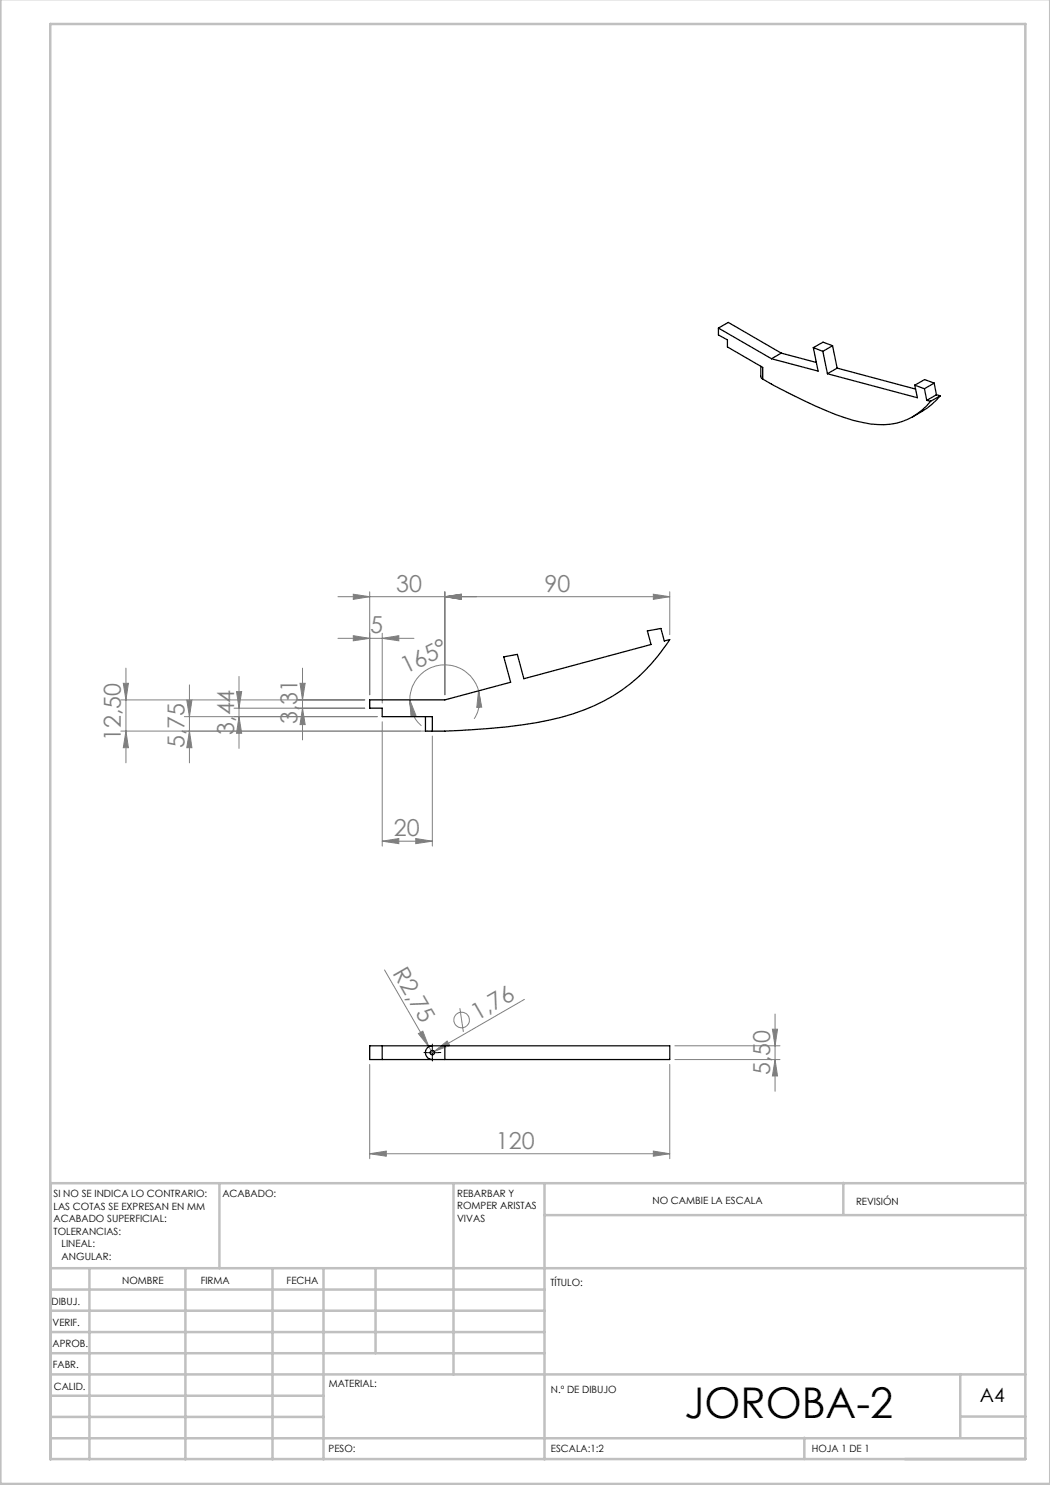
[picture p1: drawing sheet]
<svg xmlns="http://www.w3.org/2000/svg" width="210mm" height="297mm" viewBox="0 0 210 297" stroke-linecap="round" stroke-linejoin="round" font-family="sans-serif">
<g fill="none" stroke="#808080" stroke-width=".2">
<path d="M67.6 119.3h66.3M70.7 118.8l3.2 .5-3.2 .6zM73.9 118.4v20.6M89 119.3l3.3-.5v1.1zM89 118.4v20.6M130.7 118.8l3.2 .5-3.2 .6zM133.9 118.4v8.5M24.2 140h48.8M24.7 136.7h1l-.5 3.3zM25.2 133.6v19M37.9 137v15.6M47.3 138.3h1l-.5 3.3z"/>
<path d="M47.8 135.3v14.4M60 136.7h1l-.5 3.3zM60.5 133.6v14.4M67.6 127.7h15.2M70.7 127.1l3.2 .6-3.2 .5zM76.4 127.7l3.4-.6v1.1zM76.4 126.6v14M82 140l1.2 3.1-1 .2zM82 140a7 7 0 0 0 2.3 5.2M95.7 138.1l.6 3.3-.9 .1zM95.7 138.1a7 7 0 0 0-7.7-5.1 7 7 0 0 0-6 7M95.7 138.1a7 7 0 0 1-.9 5.7"/>
<path d="M24.2 146.2h61.2M25.2 146.2l.5 3.3h-1zM36.9 143.3h38.6M37.4 140h1l-.5 3.3zM37.9 146.2l.5 3.3h-1zM46.8 141.6h26.2M47.8 143.3l.5 3.3h-1zM60.5 141.6l.5 3.3h-1zM76.4 144.4v24.8M86.5 147.2v22M76.4 168.2l3.4-.5v1zM76.4 168.2h10.1"/>
<path d="M83.1 167.7l3.4 .5-3.4 .5zM76.9 194l8.9 15.3M104.9 199.9l-18 10.4M73.9 212.9v18.8M83.7 206.7l.9-.5 1.2 3.1zM85.8 209.3l.7 1.2M86.9 210.3l2.5-2.1 .6 .9zM86.9 210.3l-.8 .4M92 201.6l.7 4.8M133.9 212.9v18.8M135 209.2h21M135 211.9h21"/>
<path d="M154.5 205.8h1l-.5 3.4zM155 202.8v15.5M155 211.9l.5 3.3h-1zM73.9 230.7l3.4-.5v1zM73.9 230.7h60M130.7 230.2l3.2 .5-3.2 .5z"/>
<circle cx="92.3" cy="204" r="1.55"/>
</g>
<path d="M85.2 210.5h-.4M86.5 209.3v-.5M86.5 211.8v.4M87.7 210.5h.5" fill="none" stroke="#000" stroke-width=".2" stroke-dasharray="15.2 1.3 1.3 1.3"/>
<path d="M85.2 210.5h2.5M86.5 209.3v2.5" fill="none" stroke="#000" stroke-width=".2"/>
<g fill="none" stroke="#c0c0c0" stroke-width=".5">
<path d="M.1 -.1v296.9h209.9v-296.9M10.1 4.8h195v287h-195zM43.9 236.6v17M90.7 236.6v38.3M108.9 236.6v55.3M168.7 236.6v6.3M205.1 236.6h-195v55.3M10.1 253.6h195M10.1 257.9h98.8M17.9 253.6v38.3M37.1 253.6v38.3M54.5 253.6v38.3"/>
<path d="M64.7 253.6v38.3M75.1 253.6v17M108.9 243h96.2M10.1 270.6h98.8M10.1 266.4h98.8M10.1 262.1h98.8M10.1 279.1h54.6M10.1 274.9h195M192.1 274.8v12.7M10.1 287.7h195M10.1 283.4h54.6M160.9 287.5v4.3"/>
<path d="M192.1 283.3h13"/>
</g>
<g fill="#808080">
<path d="M83.7 206.7l.9-.5 1.2 3.1z"/>
<path d="M86.9 210.3l2.5-2.1 .6 .9z"/>
<path d="M83.1 167.7l3.4 .5-3.4 .5zM76.4 168.2l3.4-.5v1z"/>
<path d="M70.7 127.1l3.2 .6-3.2 .5zM76.4 127.7l3.4-.6v1.1zM70.7 118.8l3.2 .5-3.2 .6zM89 119.3l3.3-.5v1.1zM89 119.3l3.3-.5v1.1zM130.7 118.8l3.2 .5-3.2 .6z"/>
<path d="M95.7 138.1l.6 3.3-.9 .1zM82 140l1.2 3.1-1 .2z"/>
<path d="M60.5 141.6l.5 3.3h-1zM60 136.7h1l-.5 3.3zM47.8 143.3l.5 3.3h-1zM47.3 138.3h1l-.5 3.3zM25.2 146.2l.5 3.3h-1zM24.7 136.7h1l-.5 3.3z"/>
<path d="M37.4 140h1l-.5 3.3zM37.9 146.2l.5 3.3h-1zM154.5 205.8h1l-.5 3.4zM155 211.9l.5 3.3h-1z"/>
<path d="M73.9 230.7l3.4-.5v1zM130.7 230.2l3.2 .5-3.2 .5z"/>
</g>
<g fill="none" stroke="#000" stroke-width=".25">
<path d="M143.7 65.6v1.4l1.8 1v1.4l7 4.1v2.3M143.7 65.6l10.6 6.2M143.7 65.6l2-1.1 10.5 6.1M152.2 73.2v2.1l.3 .5M152.5 75.8l4.2 2.3a92.9 92.9 0 0 0 14 6 16.8 16.8 0 0 0 9.8 .2 12.9 12.9 0 0 0 5.6-4M156.2 70.6l7.1 1.9M156.2 70.6l-1.9 1.2M162.7 69.5l.9 4.7-9.3-2.4M162.7 69.5l1.9 .8M164.6 70.3l.9 4.5M165.5 74.8l18 4.7-.5-2.5M166.5 69.1l-1.9 1.2"/>
<path d="M166.5 69.1l.9 4.5M166.5 69.1l-1.9-.7-1.9 1.1M167.4 73.6l-1.9 1.2M167.4 73.6l15.7 4.2M183 77l1.9 .7M184.9 77.7l.4 2.4M186.8 76.6l-1.9 1.1M186.8 76.6l.5 2.3M186.8 76.6l-1.9-.7-1.9 1.1M187.3 78.9l-2 1.2M187.3 78.9l.8 .3M188.1 79.2l-.3 .2a14.7 14.7 0 0 1-3.4 2.9l-1.9 1.1"/>
<path d="M188.1 79.2l-2 1.1M185.3 80.1l.8 .2M73.9 140h15.1l13.1-3.5-1.3-5.1 2.7-.5 1.3 4.8 25.4-6.8-.7-2.7 2.7-.5 .7 2.5 1-.3a35.7 35.7 0 0 1-24.1 16.1 131.9 131.9 0 0 1-23.3 2.2v-2.9h-10.1v-1.7h-2.5zM85.1 143.3v2.9h1.4M76.4 209.2v2.7M86.5 209.2a1.38 1.38 0 0 0-1.4 1.3 1.38 1.38 0 0 0 1.4 1.4M89 209.2h44.9v2.7h-44.9M89 209.2h-15.1v2.7h15.1M89 209.2v2.7"/>
<circle cx="86.4" cy="210.5" r=".44"/>
</g>
<text font-size="8.5" x="136.9" y="283.5">JOROBA-2</text>
<g font-size="4.7" fill="#808080">
<text x="79.3" y="118.3">30</text>
<text x="108.9" y="118.3">90</text>
<text x="74" y="126.6">5</text>
<text x="81.1" y="134.8" transform="rotate(-26 81.1 134.8)">165°</text>
<text x="24.2" y="148.3" transform="rotate(-90 24.2 148.3)">12,50</text>
<text x="36.9" y="149.6" transform="rotate(-90 36.9 149.6)">5,75</text>
<text x="46.8" y="147" transform="rotate(-90 46.8 147)">3,44</text>
<text x="59.5" y="144.9" transform="rotate(-90 59.5 144.9)">3,31</text>
<text x="78.8" y="167.2">20</text>
<text x="78.4" y="194.6" transform="rotate(60 78.4 194.6)">R2,75</text>
<text x="95.4" y="204.2" transform="rotate(-30 95.4 204.2)">1,76</text>
<text x="154" y="215" transform="rotate(-90 154 215)">5,50</text>
<text x="99.2" y="229.7">120</text>
</g>
<text font-size="3.9" x="196" y="280.4">A4</text>
<g font-size="2">
<text x="10.7" y="239.5">SI NO SE INDICA LO CONTRARIO:</text>
<text x="44.5" y="239.5">ACABADO:</text>
<text x="91.4" y="239.4">REBARBAR Y</text>
<text x="10.7" y="242">LAS COTAS SE EXPRESAN EN MM</text>
<text x="10.7" y="244.5">ACABADO SUPERFICIAL:</text>
<text x="91.4" y="241.9">ROMPER ARISTAS</text>
<text x="91.4" y="244.4">VIVAS</text>
<text x="130.5" y="240.8">NO CAMBIE LA ESCALA</text>
<text x="171.2" y="241">REVISIÓN</text>
<text x="10.7" y="247">TOLERANCIAS:</text>
<text x="12.3" y="249.5">LINEAL:</text>
<text x="12.3" y="252">ANGULAR:</text>
<text x="24.4" y="256.9">NOMBRE</text>
<text x="40.1" y="256.8">FIRMA</text>
<text x="57.3" y="256.8">FECHA</text>
<text x="110.1" y="257.1">TÍTULO:</text>
<text x="10.3" y="260.9">DIBUJ.</text>
<text x="10.5" y="269.3">APROB.</text>
<text x="10.5" y="265.2">VERIF.</text>
<text x="10.6" y="273.6">FABR.</text>
<text x="10.8" y="278">CALID.</text>
<text x="65.8" y="277.4">MATERIAL:</text>
<text x="110.2" y="278.5">N.º DE DIBUJO</text>
<text x="65.7" y="290.4">PESO:</text>
<text x="110.2" y="290.5">ESCALA:1:2</text>
<text x="162.4" y="290.4">HOJA 1 DE 1</text>
</g>
</svg>
